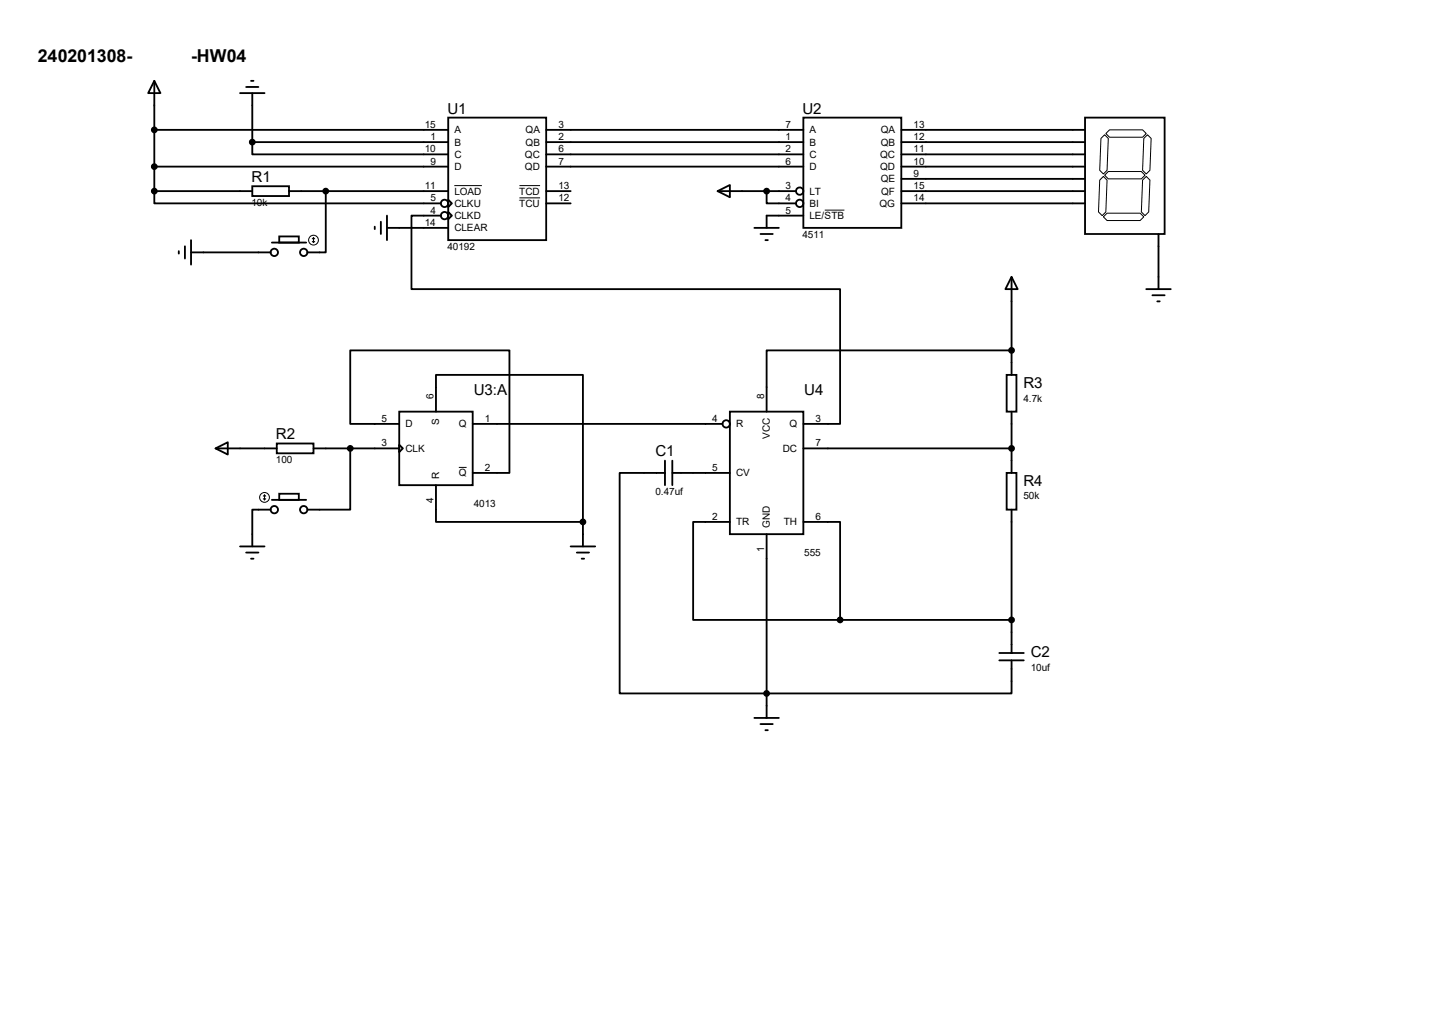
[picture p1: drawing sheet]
<svg xmlns="http://www.w3.org/2000/svg" width="297mm" height="210mm" viewBox="0 0 297 210" stroke-linecap="round" stroke-linejoin="round" font-family="sans-serif">
<g fill="none" stroke="#000" stroke-width=".38">
<path d="M32 16.8l1.3 2.5h-2.6zM32 16.8v22.8M49.8 19.3h5.1M51.1 18h2.5M52.1 16.8h.5M52.3 19.3v10.2M32 39.6v2.6h59.4M32 26.9h61M32 34.5h61M32 39.6h20.3M52.3 38.6h7.6v2h-7.6zM52.3 29.5v2.5h40.7"/>
<path d="M52.3 29.5h40.7M59.9 39.6h33.1M67.6 39.6v12.7h-3.8M93 24.4h20.3v25.4h-20.3zM113.3 29.5h53.3M113.3 26.9h53.3M113.3 32h53.3M113.3 34.5h53.3M113.3 39.6h5.1M148.8 39.6l2.6-1.2v2.5zM148.8 39.6h16.3M159 39.6v2.6h6.1"/>
<path d="M166.6 24.4h20.3v22.8h-20.3zM186.9 29.5h38.1M186.9 26.9h38.1M186.9 32h38.1M186.9 34.5h38.1M186.9 37.1h38.1M186.9 39.6h38.1M225 24.4h16.6v24.1h-16.6zM37.1 52.1v.5M38.4 51.1v2.5M39.6 52.3h16.5M39.6 49.8v5.1"/>
<path d="M56.4 50.3h7.1M57.9 49h4.1v1.3h-4.1zM77.7 47v.5M79 46v2.5M80.3 47.2h12.7M80.3 44.7v5.1M91.4 44.7h-6.1v15.2h88.9v28h-7.6M93 41.4l.7 .8-.7 .7zM93 43.9l.7 .8-.7 .8zM113.3 42.2h5.1M156.5 47.2h5M157.7 48.5h2.6"/>
<path d="M158.7 49.8h.6M166.6 44.7h-7.6v2.5M186.9 42.2h38.1M209.8 57.4l1.3 2.5h-2.6zM209.8 57.4v20.3M237.7 59.9h5.1M240.3 48.5v11.4M208.8 77.7h2v7.6h-2zM209.8 72.6h-50.8v12.7M239 61.2h2.6M240 62.5h.5M44.7 93l2.5-1.3v2.5z"/>
<path d="M44.7 93h12.7M57.4 91.9h7.6v2.1h-7.6zM65 93h17.8M72.6 93v12.7h-8.8M82.8 85.3h15.2v15.3h-15.2zM82.8 92.2l.8 .8-.8 .7zM82.8 87.9h-10.2v-15.3h33.1v25.4h-7.7M90.4 85.3v-7.6h30.5v30.5M98 87.9h51.9M137.9 98h-9.4v45.8h81.3v-6.9M137.9 95.5v5.1M139.4 98h12"/>
<path d="M139.4 95.5v5.1M151.4 85.3h15.2v25.4h-15.2zM166.6 93h43.2M208.8 98h2v7.7h-2zM209.8 85.3v12.7M49.8 113.3h5.1M51.1 114.6h2.5M52.1 115.8h.5M56.1 105.7h-3.8v7.6M56.4 103.6h7.1M57.9 102.4h4.1v1.2h-4.1zM90.4 100.6v7.6h30.5"/>
<path d="M118.4 113.3h5M119.6 114.6h2.6M120.6 115.8h.6M120.9 108.2v5.1M151.4 108.2h-7.6v20.3h30.4M159 110.7v38.1M166.6 108.2h7.6v20.3M209.8 105.7v29.7M174.2 128.5h35.6M207.3 135.4h5M207.3 136.9h5M156.5 148.8h5"/>
<path d="M157.7 150.1h2.6M158.7 151.4h.6"/>
<circle cx="165.9" cy="39.6" r=".76"/>
<circle cx="56.9" cy="52.3" r=".76"/>
<circle cx="63" cy="52.3" r=".76"/>
<circle cx="92.2" cy="44.7" r=".76"/>
<circle cx="92.2" cy="42.2" r=".76"/>
<circle cx="165.9" cy="42.2" r=".76"/>
<circle cx="150.6" cy="87.9" r=".76"/>
<circle cx="56.9" cy="105.7" r=".76"/>
<circle cx="63" cy="105.7" r=".76"/>
</g>
<g fill="none" stroke="#000" stroke-width=".21">
<path d="M94.2 38.5h5.7M107.7 38.5h4.3M228.1 37.3l.8-.7 .7 .7-.2 6.6-.8 .8-.8-.8zM228.3 28.7l.8-.8 .8 .8-.3 6.6-.7 .8-.8-.8zM229.1 36.3l.8-.7h6.8l.8 .7-.8 .8h-6.8zM229.4 27.7l.7-.8h6.9l.7 .8-.7 .7h-6.9zM237 37.3l.7-.7 .8 .7-.2 6.6-.8 .8-.8-.8zM237.2 28.7l.8-.8 .8 .8-.3 6.6-.8 .8-.7-.8zM64.8 50l.2 .3M65 49.3v1M65 49.3l-.2 .2M65 49.3l.3 .2"/>
<path d="M65.3 50l-.3 .3M107.7 41h4.3M171.1 43.6h4M228.9 45l.7-.8h6.9l.7 .8-.7 .7h-6.9zM95.2 96.9h1.6M54.6 103.4l.3 .2M54.9 102.6v1M54.9 102.6l.2 .3M54.9 102.6l-.3 .3M55.1 103.4l-.2 .2"/>
<circle cx="65" cy="49.8" r="1.02"/>
<circle cx="54.9" cy="103.1" r="1.02"/>
</g>
<g fill="#000" stroke="#000" stroke-width=".38">
<circle cx="32" cy="39.6" r=".51"/>
<circle cx="32" cy="34.5" r=".51"/>
<circle cx="32" cy="26.9" r=".51"/>
<circle cx="52.3" cy="29.5" r=".51"/>
<circle cx="67.6" cy="39.6" r=".51"/>
<circle cx="159" cy="39.6" r=".51"/>
<circle cx="209.8" cy="72.6" r=".51"/>
<circle cx="72.6" cy="93" r=".51"/>
<circle cx="209.8" cy="93" r=".51"/>
<circle cx="120.9" cy="108.2" r=".51"/>
<circle cx="174.2" cy="128.5" r=".51"/>
<circle cx="209.8" cy="128.5" r=".51"/>
<circle cx="159" cy="143.8" r=".51"/>
</g>
<g font-size="3.7">
<text x="7.8" y="12.9">240201308-</text>
<text x="39.7" y="12.9">-HW04</text>
</g>
<g font-size="3.1">
<text x="92.8" y="23.5">U1</text>
<text x="166.4" y="23.5">U2</text>
<text x="52.2" y="37.8">R1</text>
<text x="98.3" y="82">U3:A</text>
<text x="166.8" y="82">U4</text>
<text x="212.3" y="80.4">R3</text>
<text x="57.2" y="91.1">R2</text>
<text x="135.9" y="94.6">C1</text>
<text x="212.3" y="100.7">R4</text>
<text x="213.8" y="136.2">C2</text>
</g>
<g font-size="2.1">
<text x="88.1" y="26.5">15</text>
<text x="89.3" y="29">1</text>
<text x="94.2" y="27.6">A</text>
<text x="109" y="27.6">QA</text>
<text x="115.8" y="26.5">3</text>
<text x="115.8" y="29">2</text>
<text x="162.9" y="26.5">7</text>
<text x="162.9" y="29">1</text>
<text x="167.9" y="27.6">A</text>
<text x="182.7" y="27.6">QA</text>
<text x="189.5" y="26.5">13</text>
<text x="189.5" y="29">12</text>
<text x="88.1" y="31.6">10</text>
<text x="89.3" y="34.1">9</text>
<text x="94.2" y="30.2">B</text>
<text x="94.2" y="32.7">C</text>
<text x="94.2" y="35.3">D</text>
<text x="108.9" y="32.7">QC</text>
<text x="108.9" y="35.3">QD</text>
<text x="109" y="30.2">QB</text>
<text x="115.8" y="31.6">6</text>
<text x="115.8" y="34.1">7</text>
<text x="162.9" y="31.6">2</text>
<text x="162.9" y="34.1">6</text>
<text x="167.9" y="30.2">B</text>
<text x="167.9" y="32.7">C</text>
<text x="167.9" y="35.3">D</text>
<text x="182.5" y="32.7">QC</text>
<text x="182.5" y="35.3">QD</text>
<text x="182.7" y="30.2">QB</text>
<text x="189.5" y="31.6">11</text>
<text x="189.5" y="34.1">10</text>
<text x="88.1" y="39.2">11</text>
<text x="89.3" y="41.7">5</text>
<text x="94.2" y="40.3">LOAD</text>
<text x="107.7" y="40.3">TCD</text>
<text x="115.8" y="39.2">13</text>
<text x="115.8" y="41.7">12</text>
<text x="162.9" y="39.2">3</text>
<text x="162.9" y="41.7">4</text>
<text x="167.9" y="40.3">LT</text>
<text x="182.7" y="37.8">QE</text>
<text x="182.8" y="40.3">QF</text>
<text x="189.5" y="36.7">9</text>
<text x="189.5" y="39.2">15</text>
<text x="189.5" y="41.7">14</text>
<text x="52.2" y="42.8">10k</text>
<text x="88.1" y="46.8">14</text>
<text x="89.3" y="44.3">4</text>
<text x="94.2" y="48">CLEAR</text>
<text x="94.2" y="42.9">CLKU</text>
<text x="94.2" y="45.4">CLKD</text>
<text x="107.7" y="42.9">TCU</text>
<text x="162.9" y="44.3">5</text>
<text x="167.9" y="42.9">BI</text>
<text x="167.9" y="45.4">LE/STB</text>
<text x="182.4" y="42.9">QG</text>
<text x="92.8" y="51.9">40192</text>
<text x="166.4" y="49.4">4511</text>
<text x="89.9" y="82.8" transform="rotate(-90 89.9 82.8)">6</text>
<text x="158.5" y="82.8" transform="rotate(-90 158.5 82.8)">8</text>
<text x="212.3" y="83.3">4.7k</text>
<text x="79.1" y="87.5">5</text>
<text x="84.1" y="88.6">D</text>
<text x="91.1" y="88" transform="rotate(-90 91.1 88)">S</text>
<text x="95.2" y="88.6">Q</text>
<text x="100.6" y="87.5">1</text>
<text x="147.7" y="87.5">4</text>
<text x="152.7" y="88.6">R</text>
<text x="163.7" y="88.6">Q</text>
<text x="169.2" y="87.5">3</text>
<text x="79.1" y="92.5">3</text>
<text x="84.1" y="93.7">CLK</text>
<text x="159.7" y="91" transform="rotate(-90 159.7 91)">VCC</text>
<text x="162.3" y="93.7">DC</text>
<text x="169.2" y="92.5">7</text>
<text x="57.2" y="96.1">100</text>
<text x="91.1" y="99.3" transform="rotate(-90 91.1 99.3)">R</text>
<text x="95.2" y="98.8">Q</text>
<text x="100.6" y="97.6">2</text>
<text x="147.7" y="97.6">5</text>
<text x="152.7" y="98.8">CV</text>
<text x="89.9" y="104.3" transform="rotate(-90 89.9 104.3)">4</text>
<text x="98.3" y="105.2">4013</text>
<text x="135.9" y="102.7">0.47uf</text>
<text x="147.7" y="107.8">2</text>
<text x="169.2" y="107.8">6</text>
<text x="212.3" y="103.5">50k</text>
<text x="152.7" y="108.9">TR</text>
<text x="159.7" y="109.5" transform="rotate(-90 159.7 109.5)">GND</text>
<text x="162.6" y="108.9">TH</text>
<text x="158.5" y="114.4" transform="rotate(-90 158.5 114.4)">1</text>
<text x="166.8" y="115.4">555</text>
<text x="213.8" y="139.1">10uf</text>
</g>
</svg>
